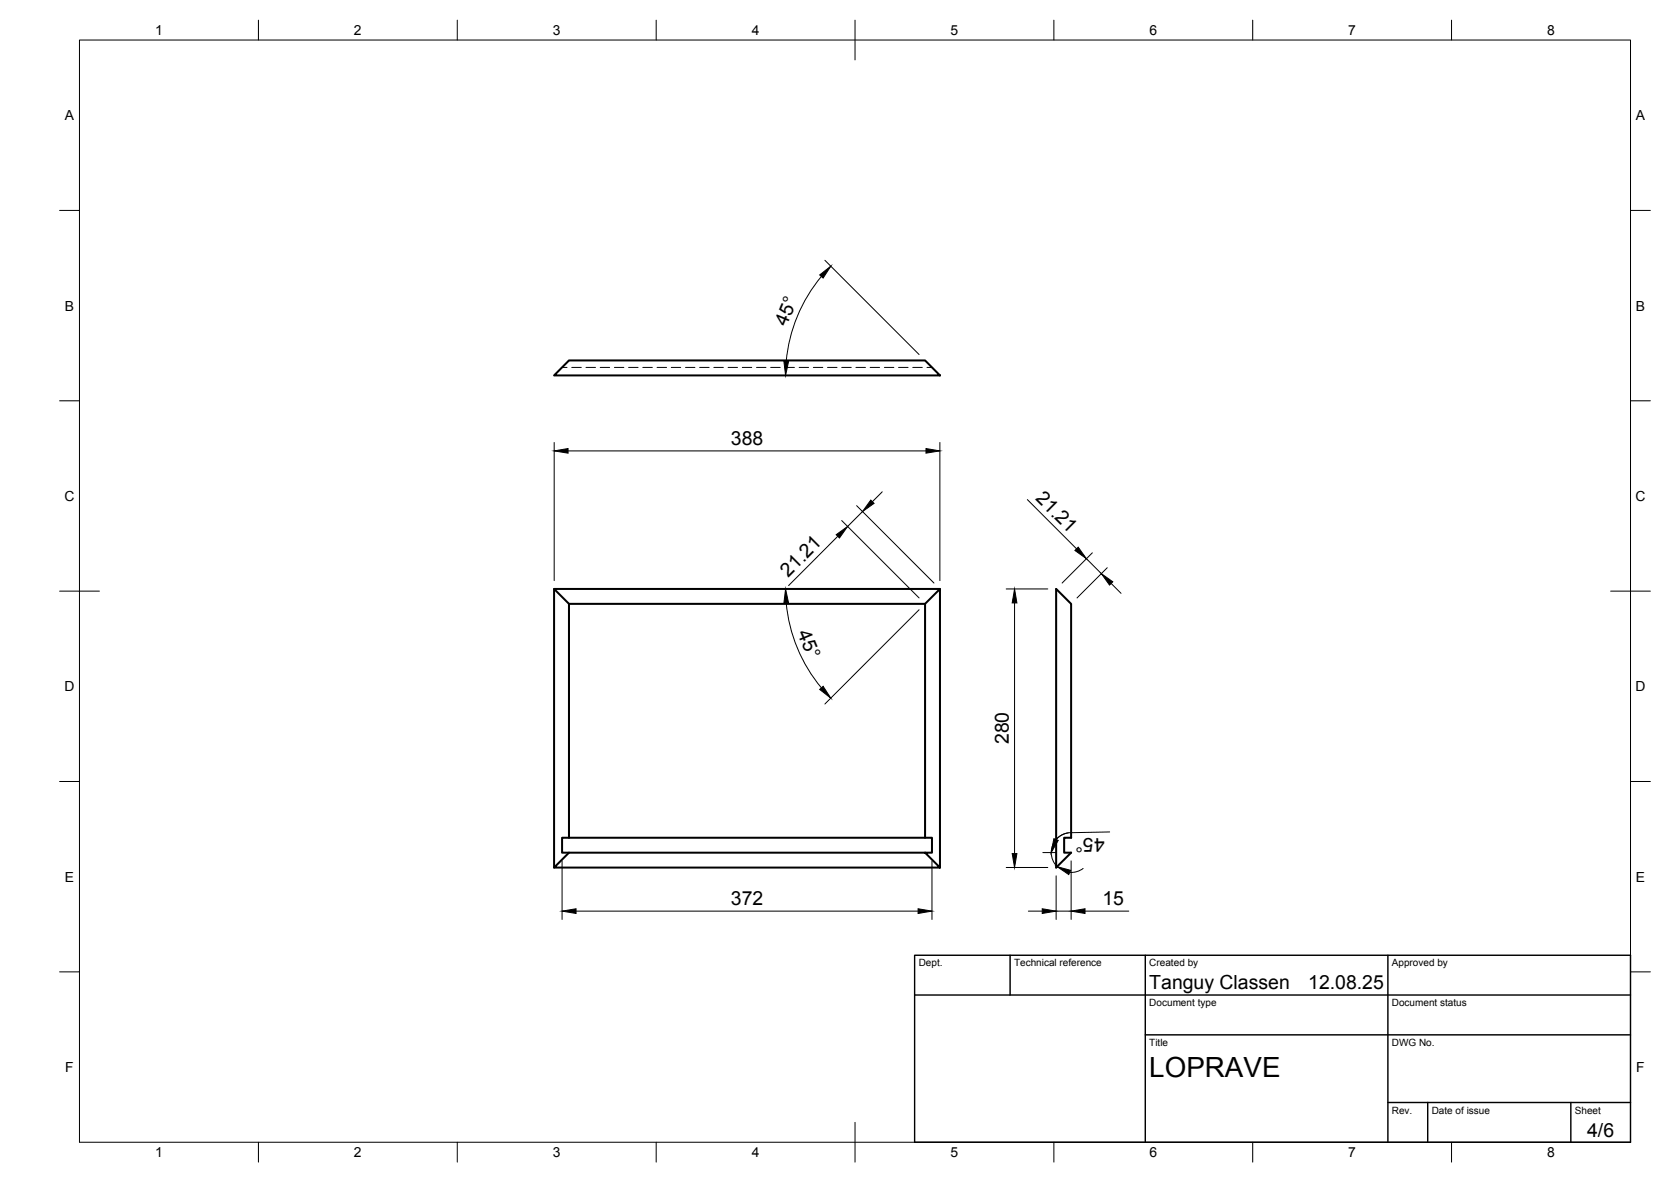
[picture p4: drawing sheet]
<svg xmlns="http://www.w3.org/2000/svg" width="420mm" height="297mm" viewBox="0 0 420 297" stroke-linecap="round" stroke-linejoin="round" font-family="sans-serif">
<!-- layer: Visible -->
<path d="M143.1 90.6h89.5l3.7 3.7h-97zM139.3 148v70M143.1 151.8v58.7h89.5M236.3 148h-97l3.8 3.8h89.5M265.6 148l3.7 3.8v58.7h-1.7v3.8h1.7l-3.7 3.7zM143.1 210.5h-1.8v3.8h1.8M232.6 214.3h1.7v-3.8h-1.7v-58.7l3.7-3.8v70l-3.7-3.7h-89.5l-3.8 3.7h97" fill="none" stroke="#000" stroke-width=".51"/>
<!-- layer: Hidden -->
<g fill="none" stroke="#000" stroke-width=".25">
<path d="M141.3 92.3h1.3M143.8 92.3h2.4M147.3 92.3h2.4M150.9 92.3h2.4M154.5 92.3h2.4M158.1 92.3h2.3M161.6 92.3h2.4M165.2 92.3h2.4M168.8 92.3h2.4M172.4 92.3h2.3M175.9 92.3h2.4M179.5 92.3h2.4"/>
<path d="M183.1 92.3h2.3M186.6 92.3h2.4M190.2 92.3h2.4M193.8 92.3h2.4M197.4 92.3h2.3M200.9 92.3h2.4M204.5 92.3h2.4M208.1 92.3h2.4M211.6 92.3h2.4M215.2 92.3h2.4M218.8 92.3h2.4M222.4 92.3h2.3"/>
<path d="M225.9 92.3h2.4M229.5 92.3h2.4M233.1 92.3h1.2"/>
</g>
<!-- layer: BORDER -->
<g fill="none" stroke="#000" stroke-width=".25">
<path d="M20 10.1h390v276.9h-390zM65 5.1v5M115 5.1v5M165 5.1v5M215 5.1v10M265 5.1v5M315 5.1v5M365 5.1v5M15 52.9h5M410 52.9h5M15 100.7h5M410 100.7h5"/>
<path d="M15 148.6h10M405 148.6h10M15 196.4h5M410 196.4h5M15 244.2h5M410 244.2h5M65 287v5M115 287v5M165 287v5M215 282.1v9.9M265 287v5M315 287v5"/>
<path d="M365 287v5"/>
</g>
<!-- layer: TITLEBLOCK -->
<path d="M230 240.1h180v46.9h-180zM230 250h180M254 240.1v9.9M288 240.1v46.9M349 240.1v46.9M288 260.1h122M349 277.1h61M359 277.1v9.9M395 277.1v9.9" fill="none" stroke="#000" stroke-width=".36"/>
<!-- layer: FD_Dimensions -->
<g fill="none" stroke="#000" stroke-width=".25">
<path d="M206.5 69.5a38.8 38.8 0 0 0-8.8 21.3M207.4 65.4l23.7 23.7M139.3 111.2v34.7M142.8 113.3h90M236.3 111.2v34.7M210.7 134.8l-12.4 12.4M211.6 130.8l19.5 19.5M215.4 127.1l19.4 19.4M216.9 128.6l-3.8 3.7M221.8 123.6l-2.4 2.5M258.3 125.5l12.4 12.4M274.7 138.9l-7.6 7.6"/>
<path d="M197.7 151.5a38.8 38.8 0 0 0 8.8 21.4M231.1 153.2l-23.7 23.7M253 148h10.5M255.1 151.5v63M273.2 140.4l3.7 3.8M278.4 142.7l-7.6 7.6M279.4 146.6l2.5 2.5M141.3 216.4v14.7M234.3 216.4v14.7M253 218h10.5M262.2 214.3h3.3M268.6 209.3l-1.7 .5-1.3 1.2"/>
<path d="M269.3 216.4v14.7M272.3 218.2l-1.5 .8-1.8 .2M279 209.1l-9.8 .1a5 5 0 0 0-4.5 3.2 5 5 0 0 0 1.1 5.4M144.8 229h86M258.6 229h3.5M265.6 220.1v11M265.6 229h3.7M272.8 229h11"/>
</g>
<g fill="#000" stroke="#000" stroke-width=".25">
<path d="M206.1 69.1l2.8-2.2-1.9 3zM197.1 90.8l1.2 .1-.8 3.4zM139.3 113.3l3.5-.6v1.2zM232.8 112.7l3.5 .6-3.5 .6zM210.2 134.4l2.9-2.1-2 2.9zM218.9 125.7l.9 .8-2.9 2.1zM270.3 138.3l.8-.8 2.1 2.9zM197.5 148l.8 3.5h-1.2zM255.1 148l.6 3.5h-1.2zM276.9 144.2l2.9 2-.8 .8zM206.1 173.3l.9-.8 1.9 2.9zM254.5 214.5h1.2l-.6 3.5z"/>
<path d="M265 210.8l1.1 .4-1.8 3.1zM265.8 217.8l3.4 .9-.5 1.1zM141.3 229l3.5-.6v1.2zM230.8 228.4l3.5 .6-3.5 .6zM262.1 228.4l3.5 .6-3.5 .6zM269.3 229l3.5-.6v1.2z"/>
</g>
<text font-size="7" x="289" y="270.6">LOPRAVE</text>
<g font-size="4.9">
<text x="197.8" y="82.2" transform="rotate(-67 197.8 82.2)">45°</text>
<text x="183.8" y="111.9">388</text>
<text x="260.2" y="125.5" transform="rotate(45 260.2 125.5)">21.21</text>
<text x="198.2" y="145.3" transform="rotate(-45 198.2 145.3)">21.21</text>
<text x="200.5" y="159" transform="rotate(67 200.5 159)">45°</text>
<text x="253.6" y="187" transform="rotate(-90 253.6 187)">280</text>
<text x="277.7" y="210.6" transform="rotate(179 277.7 210.6)">45°</text>
<text x="183.8" y="227.5">372</text>
<text x="277.2" y="227.5">15</text>
<text x="289" y="248.5">Tanguy Classen</text>
<text x="329" y="248.5">12.08.25</text>
<text x="399.1" y="285.7">4/6</text>
</g>
<g font-size="3.5">
<text x="39" y="8.8">1</text>
<text x="89" y="8.8">2</text>
<text x="139" y="8.8">3</text>
<text x="189" y="8.8">4</text>
<text x="239" y="8.8">5</text>
<text x="289" y="8.8">6</text>
<text x="339" y="8.8">7</text>
<text x="389" y="8.8">8</text>
<text x="16.3" y="30.2">A</text>
<text x="411.3" y="30.2">A</text>
<text x="16.3" y="78">B</text>
<text x="411.3" y="78">B</text>
<text x="16.2" y="125.9">C</text>
<text x="411.2" y="125.9">C</text>
<text x="16.2" y="173.7">D</text>
<text x="411.2" y="173.7">D</text>
<text x="16.3" y="221.6">E</text>
<text x="411.3" y="221.6">E</text>
<text x="16.4" y="269.4">F</text>
<text x="411.4" y="269.4">F</text>
<text x="39" y="290.8">1</text>
<text x="89" y="290.8">2</text>
<text x="139" y="290.8">3</text>
<text x="189" y="290.8">4</text>
<text x="239" y="290.8">5</text>
<text x="289" y="290.8">6</text>
<text x="339" y="290.8">7</text>
<text x="389" y="290.8">8</text>
</g>
<g font-size="2.5">
<text x="231" y="242.9">Dept.</text>
<text x="255" y="242.9">Technical reference</text>
<text x="289" y="242.9">Created by</text>
<text x="350" y="242.9">Approved by</text>
<text x="289" y="252.8">Document type</text>
<text x="350" y="252.8">Document status</text>
<text x="289" y="262.9">Title</text>
<text x="350" y="262.9">DWG No.</text>
<text x="350" y="279.9">Rev.</text>
<text x="360" y="279.9">Date of issue</text>
<text x="396" y="279.9">Sheet</text>
</g>
</svg>
